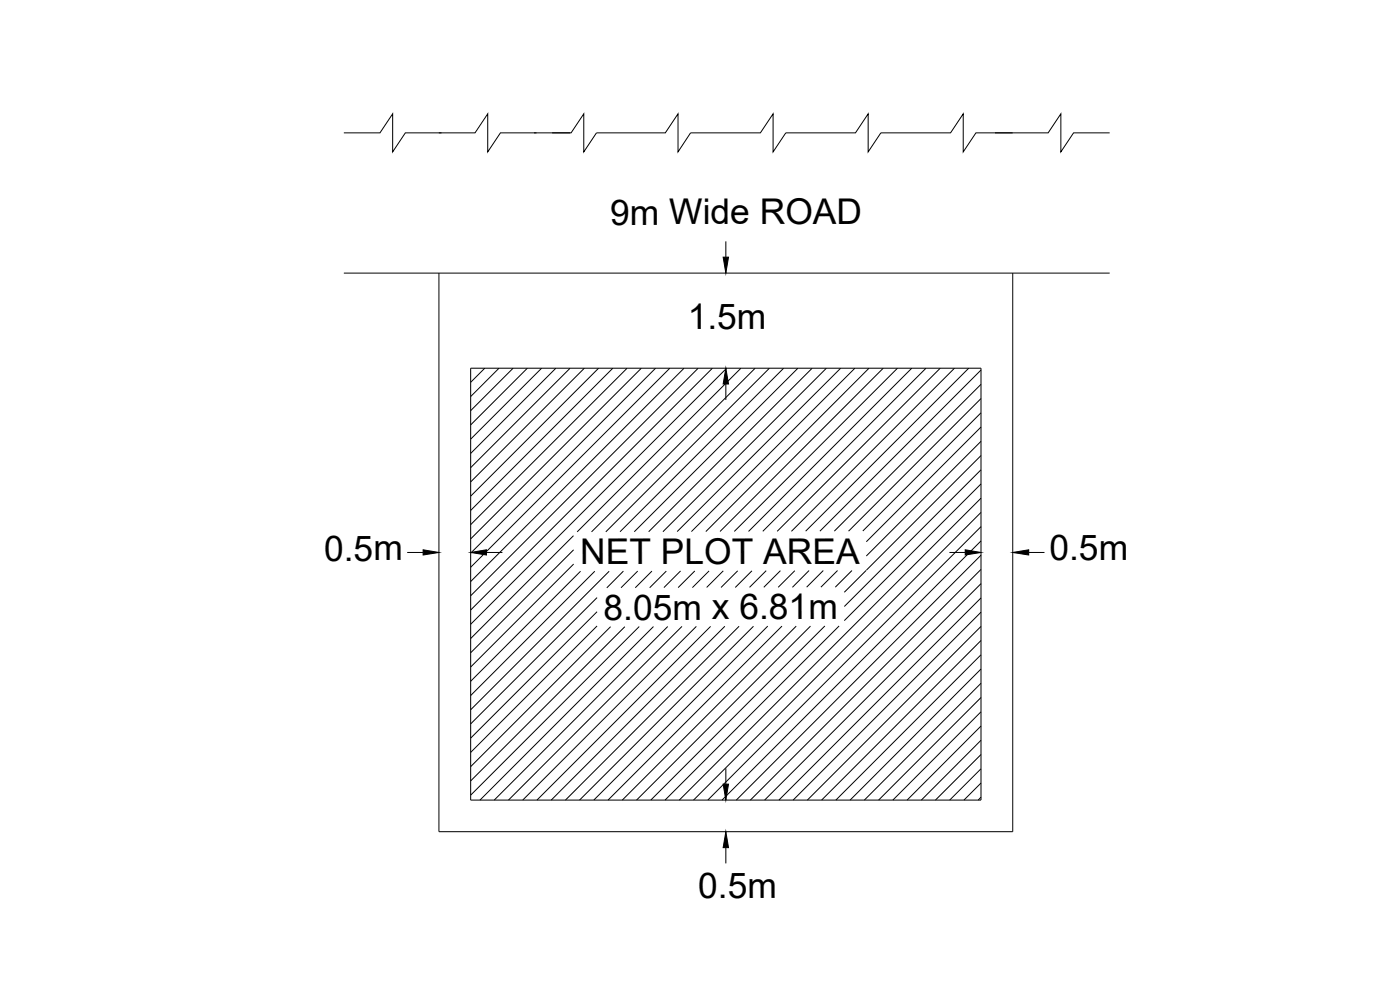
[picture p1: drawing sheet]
<svg xmlns="http://www.w3.org/2000/svg" width="420mm" height="297mm" viewBox="0 0 420 297" stroke-linecap="round" stroke-linejoin="round" font-family="sans-serif">
<!-- layer: 0 -->
<g fill="none" stroke="#000" stroke-width=".3">
<path d="M103.2 39.9h10.8l3.8-5.8v11.5l3.9-5.7h10.8M131.7 39.9h10.9l3.8-5.8v11.5l3.8-5.7h10.8M160.3 39.9h10.8M165.7 39.9h5.7l3.8-5.8v11.5l3.8-5.7h20.7l3.8-5.8v11.5l3.7-5.7h21l3.8-5.8v11.5l3.8-5.7h20.9l3.8-5.8v11.5l3.9-5.7h20.9l3.8-5.8v11.5l3.8-5.7h21.7l3.8-5.8v11.5l3.8-5.7h10.8M298.6 39.9h5.3M217.8 72.4v4.8M103.2 81.9h229.8M131.7 81.9v167.6h172.2v-167.6M141.3 110.5h153.1v129.6h-153.1zM145.5 110.5l-4.2 4.2M149.8 110.5l-8.5 8.5M154 110.5l-12.7 12.7"/>
<path d="M158.3 110.5l-17 17M162.5 110.5l-21.2 21.3M166.8 110.5l-25.5 25.5M171.1 110.5l-29.8 29.8M175.4 110.5l-34.1 34.1M179.6 110.5l-38.3 38.4M183.9 110.5l-42.6 42.6M188.2 110.5l-46.9 46.9M192.5 110.5l-51.2 51.2M196.8 110.5l-55.5 55.5M201 110.5l-59.7 59.7M205.3 110.5l-64 64"/>
<path d="M209.5 110.5l-68.2 68.3M213.8 110.5l-72.5 72.5M217.8 115.2v4.8M218.1 110.5l-76.8 76.8M222.4 110.5l-49.2 49.1M226.6 110.5l-49.1 49.1M230.9 110.5l-49.1 49.1M235.2 110.5l-49.1 49M239.5 110.5l-49.1 49M243.7 110.5l-49 49M248 110.5l-49 49M252.3 110.5l-49.1 49"/>
<path d="M256.6 110.5l-49.1 49M260.8 110.5l-49 49M265.1 110.5l-49 49M269.4 110.5l-49 49M273.6 110.5l-49 49M277.9 110.5l-49 48.9M282.2 110.5l-49 48.9M286.5 110.5l-49 48.9M290.7 110.5l-48.9 48.9M294.4 111l-48.3 48.4M294.4 115.3l-44 44.1M294.4 119.6l-39.7 39.8"/>
<path d="M294.4 123.9l-35.5 35.4M294.4 128.1l-34.4 34.4M294.4 132.4l-34.4 34.4M294.4 136.7l-34.4 34.4M294.4 141l-41 41M294.4 145.2l-41 41M294.4 149.5l-90.5 90.6M294.4 153.7l-86.3 86.4M294.4 158l-82 82.1M122.2 165.8h4.8M146 165.8h4.8M172.1 160.7l-30.8 30.9"/>
<path d="M172.2 165l-30.9 30.9M172.2 169.2l-30.9 30.9M174.2 171.4l-32.9 33M178.5 171.4l-37.2 37.3M179.2 179.3l-37.9 37.9M182.8 171.4l-41.5 41.6M187.1 171.4l-5 5M191.4 171.4l-5 4.9M195.7 171.4l-5 4.9M200 171.4l-5 4.9M204.2 171.3l-5 5M208.5 171.3l-5 5"/>
<path d="M212.8 171.3l-5 5M217.1 171.3l-5 5M221.4 171.3l-5 5M225.7 171.3l-5 5M229.9 171.2l-5 5M234.2 171.2l-5 5M238.5 171.2l-5 5M242.8 171.2l-5 5M247.1 171.2l-5 5M251.4 171.2l-5 5M255.7 171.2l-5 5M260 171.1l-6.6 6.6"/>
<path d="M284.9 165.8h4.8M294.4 162.3l-77.7 77.8M294.4 166.6l-73.4 73.5M294.4 170.8l-69.2 69.3M294.4 175.1l-64.9 65M294.4 179.4l-60.6 60.7M308.7 165.8h4.8M179.2 183.5l-37.9 38M179.2 187.8l-37.9 37.9M183.2 188l-41.9 42M187.5 188l-46.2 46.3M191.8 188l-50.5 50.6"/>
<path d="M196.1 188l-52.1 52.1M200.4 188l-52.1 52.1M204.7 187.9l-52.1 52.2M209 187.9l-52.1 52.2M213.3 187.9l-52.2 52.2M217.5 187.9l-52.1 52.2M221.8 187.9l-52.1 52.2M226.1 187.9l-52.2 52.2M230.4 187.9l-52.2 52.2M234.7 187.9l-52.2 52.2M239 187.9l-52.2 52.2M243.2 187.9l-52.2 52.2"/>
<path d="M247.6 187.8l-52.3 52.3M251.8 187.8l-52.2 52.3M294.4 183.7l-56.4 56.4M294.4 187.9l-52.1 52.2M294.4 192.2l-47.8 47.9M294.4 196.5l-43.5 43.6M294.4 200.7l-39.3 39.4M294.4 205l-35 35.1M294.4 209.3l-30.7 30.8M294.4 213.6l-26.4 26.5M294.4 217.8l-22.2 22.3M217.8 230.5v4.8"/>
<path d="M294.4 222.1l-17.9 18M294.4 226.4l-13.7 13.7M294.4 230.7l-9.4 9.4M294.4 234.9l-5.1 5.2M294.4 239.2l-.8 .9M217.8 254.3v4.8"/>
</g>
<path d="M217 77.2h1.6l-.8 4.7zM217.8 110.5l.8 4.7h-1.6zM127 165l4.7 .8-4.7 .7zM141.3 165.8l4.7-.8v1.5zM289.7 165l4.7 .8-4.7 .7zM303.9 165.8l4.8-.8v1.5zM217 235.3h1.6l-.8 4.8zM217.8 249.5l.8 4.8h-1.6z" fill="#000" stroke="#000" stroke-width=".3"/>
<g font-size="10.6">
<text x="183.1" y="67.4">9m Wide ROAD</text>
<text x="206.4" y="98.7">1.5m</text>
<text x="97.3" y="168.2">0.5m</text>
<text x="174.1" y="169.3">NET PLOT AREA</text>
<text x="314.9" y="168.1">0.5m</text>
<text x="181.1" y="186">8.05m x 6.81m</text>
<text x="209.5" y="269.5">0.5m</text>
</g>
</svg>
